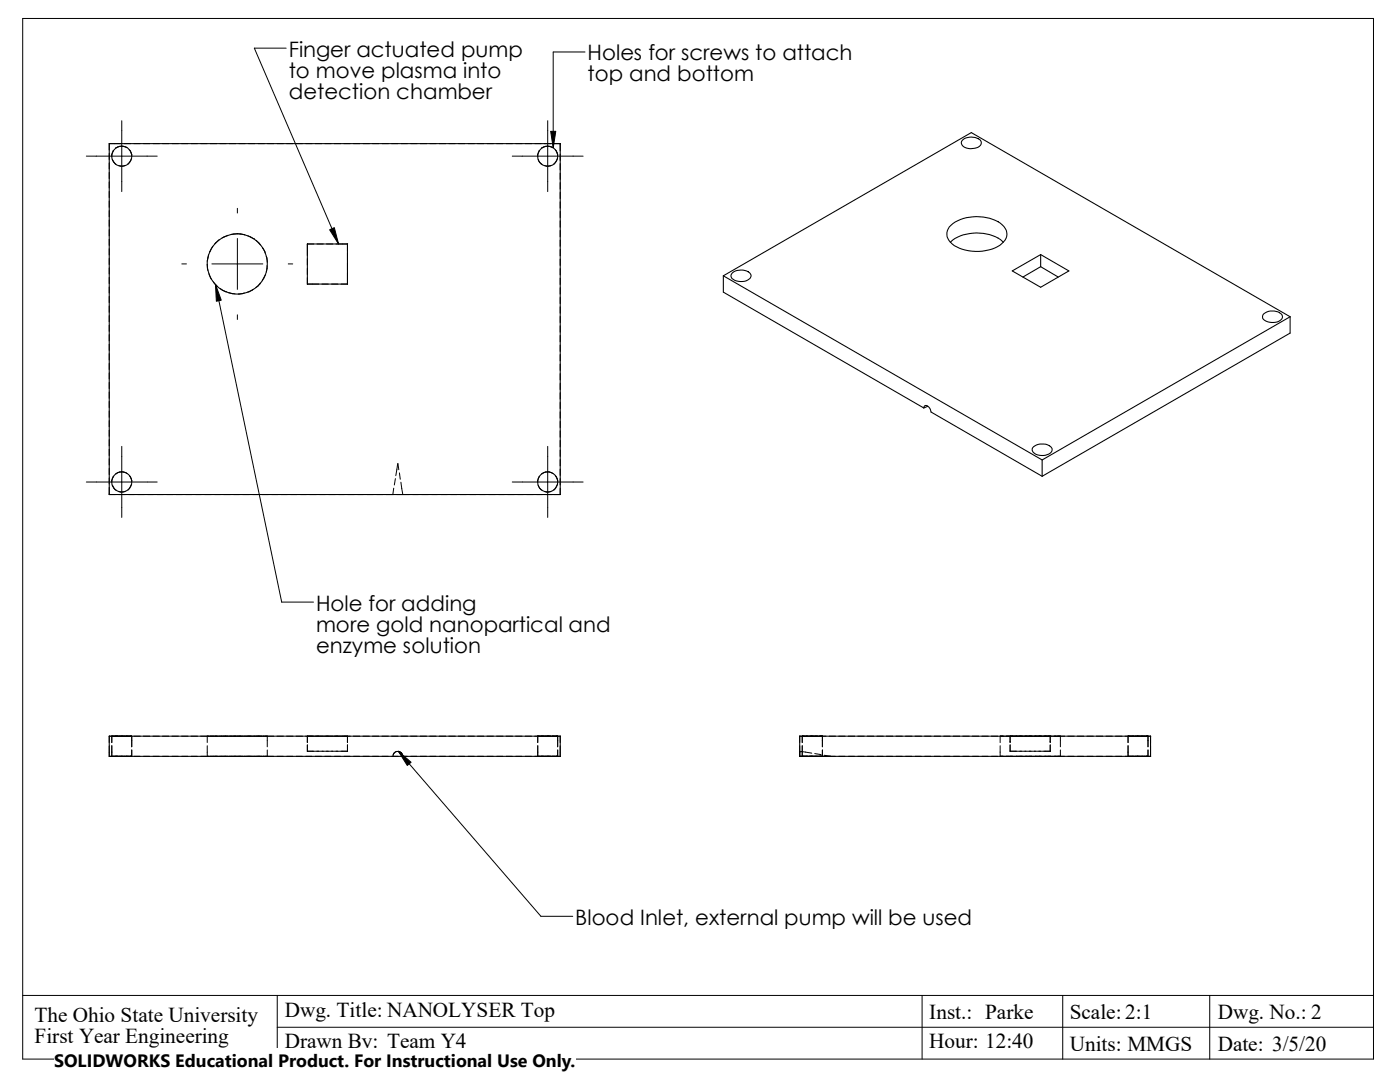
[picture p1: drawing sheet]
<svg xmlns="http://www.w3.org/2000/svg" width="279mm" height="216mm" viewBox="0 0 279 216" stroke-linecap="round" stroke-linejoin="round" font-family="sans-serif">
<g fill="none" stroke="#000" stroke-width=".2">
<path d="M4.5 3.7h269.6v207.6h-269.6zM57.1 9.6h-6.3l16.8 39.1M116.8 10.4h-6.4v19.1M17.2 31.2h14.2M21.8 30.6v1.2M21.8 32.5v1.2M21.8 34.4v1.2M21.8 36.3v1.2M21.8 38.2v1.3M22.4 31.8l.8 1M22.6 30l-.3 1.2M24.2 28.7h-2.4v1.2"/>
<path d="M24.3 24.1v14.1M24.8 28.7h1.3M25 33l-.5 .1h-.8M25.4 29.5l-.3-.2a2.1 2.1 0 0 0-2 .2M25.8 29.9l.4 .6 .1 .5M26.2 31.7l-.3 .7-.4 .3M26.7 28.7h1.3M28.6 28.7h1.3M30.5 28.7h1.3M32.4 28.7h1.3M34.3 28.7h1.3M36.2 28.7h1.3"/>
<path d="M38.1 28.7h1.3M40 28.7h1.3M42 28.7h1.2M43.9 28.7h1.2M45.8 28.7h1.2M47.7 28.7h1.2M49.6 28.7h1.2M51.5 28.7h1.2M53.4 28.7h1.3M55.3 28.7h1.3M57.2 28.7h1.3M59.1 28.7h1.3"/>
<path d="M61 28.7h1.3M62.9 28.7h1.3M64.8 28.7h1.3M66.7 28.7h1.3M68.6 28.7h1.3M70.5 28.7h1.3M72.4 28.7h1.3M74.3 28.7h1.3M76.2 28.7h1.3M78.1 28.7h1.3M80.1 28.7h1.2M82 28.7h1.2"/>
<path d="M83.9 28.7h1.2M85.8 28.7h1.2M87.7 28.7h1.2M89.6 28.7h1.2M91.5 28.7h1.3M93.4 28.7h1.3M95.3 28.7h1.3M97.2 28.7h1.3M99.1 28.7h1.3M101 28.7h1.3M102.2 31.2h14.2M102.9 28.7h1.3"/>
<path d="M104.8 28.7h1.3M106.7 28.7h1.3M107.4 31.8l.3 .6 .5 .4M107.7 30l-.4 1.2M108.6 28.7h1.3M109.3 24.1v14.1M110 33l-.5 .1h-.8M110.4 29.5l-.3-.2a2.01 2.01 0 0 0-2 .2M110.5 28.7h1.3M110.8 29.9l.5 1.1M111.2 31.7l-.3 .7-.4 .3M111.8 28.7v1.4"/>
<path d="M111.8 30.7v1.3M111.8 32.6v1.3M111.8 34.5v1.3M111.8 36.4v1.3M111.8 38.4v1.2M21.8 40.1v1.3M21.8 42v1.3M21.8 43.9v1.3M21.8 45.8v1.3M21.8 47.7v1.3M21.8 49.6v1.3M21.8 51.5v1.3"/>
<path d="M21.8 53.4v1.3M21.8 55.3v1.3M21.8 57.2v1.3M21.8 59.1v1.3M36.3 52.7h.9M41.4 52.7l.1 1.3M41.6 50.8l-.2 1.3M41.7 54.6l.5 1.2M42.3 52.7h10.2M42.5 49.1l-.7 1.1M42.6 56.3l.8 .9M43 56.8l13.2 63.3h6.4"/>
<path d="M43.8 47.8l-1 .9M43.9 57.6l1.1 .6M45 58.2h.1M45.5 46.9l-1.2 .6M45.6 58.4l1.3 .2M47.4 46.7l-1.3 .1M47.4 41.6v.9M47.4 47.6v10.1M47.6 46.7l1.3 .2M48.8 58.5l-1.3 .2M49.4 47l1.2 .6M50.5 57.7l-1.1 .6"/>
<path d="M50.6 47.6h.1M51.1 48l.9 .9M51.9 56.5l-.8 .9M52.4 49.4l.5 1.1M52.9 54.9l-.6 1.1M53.1 51.1l.2 1.3M53.3 53l-.2 1.3M57.5 52.7h.9M61.3 55.4v1.3h2.3M61.3 51.6v1.3M61.3 53.5v1.3M62.6 48.7h-1.3v2.3"/>
<path d="M63.2 48.7h1.3M64.3 56.7h1.2M65.2 48.7h1.2M66.2 56.7h1.2M67.1 48.7h2.3M68.1 56.7h1.3M69.3 48.7v1.3M69.3 50.6v1.3M69.3 52.5v1.3M69.3 54.4v2.3M111.8 40.3v1.2M111.8 42.2v1.2"/>
<path d="M111.8 44.1v1.2M111.8 46v1.2M111.8 47.9v1.2M111.8 49.8v1.3M111.8 51.7v1.3M111.8 53.6v1.3M111.8 55.5v1.3M111.8 57.4v1.3M111.8 59.3v1.3M21.8 61v1.3M21.8 62.9v1.3M21.8 64.9v1.2"/>
<path d="M21.8 66.8v1.2M21.8 68.7v1.2M21.8 70.6v1.2M21.8 72.5v1.2M21.8 74.4v1.2M21.8 76.3v1.3M21.8 78.2v1.3M47.4 62.8v1M111.8 61.2v1.3M111.8 63.1v1.3M111.8 65v1.3M111.8 66.9v1.3"/>
<path d="M111.8 68.8v1.3M111.8 70.7v1.3M111.8 72.6v1.3M111.8 74.5v1.3M111.8 76.5v1.2M111.8 78.4v1.2M17.2 96.2h14.2M21.8 97.2v1.5h1.3M21.8 80.1v1.3M21.8 82v1.3M21.8 83.9v1.3M21.8 85.8v1.3"/>
<path d="M21.8 87.7v1.3M21.8 89.6v1.3M21.8 91.5v1.3M21.8 93.4v1.3M21.8 95.3v1.3M22.4 96.8l.8 1M22.6 95l-.3 1.2M23.7 98.7h1.3M24.3 89.1v14.2M25 98l-.5 .2-.8-.1M25.4 94.5a1.93 1.93 0 0 0-2.3 0M25.6 98.7h1.3"/>
<path d="M25.8 94.9l.4 .6 .1 .6M26.2 96.7l-.3 .7-.4 .3M27.5 98.7h1.3M29.4 98.7h1.3M31.3 98.7h1.3M33.2 98.7h1.3M35.1 98.7h1.3M37 98.7h1.3M38.9 98.7h1.3M40.9 98.7h1.2M42.8 98.7h1.2M44.7 98.7h1.2"/>
<path d="M46.6 98.7h1.2M48.5 98.7h1.2M50.4 98.7h1.2M52.3 98.7h1.3M54.2 98.7h1.3M56.1 98.7h1.3M58 98.7h1.3M59.9 98.7h1.3M61.8 98.7h1.3M63.7 98.7h1.3M65.6 98.7h1.3M67.5 98.7h1.3"/>
<path d="M69.4 98.7h1.3M71.3 98.7h1.3M73.2 98.7h1.3M75.1 98.7h1.3M77 98.7h1.5M78.6 97.4l-.2 1.3M78.9 95.5l-.2 1.3M79.1 98.7h2.6M79.4 92.5l-.4 2.4M79.4 92.5l.2 1.2M79.7 94.4l.2 1.2M80 96.2l.4 2.5"/>
<path d="M82.3 98.7h1.3M84.2 98.7h1.3M86.1 98.7h1.3M88 98.7h1.3M89.9 98.7h1.3M91.8 98.7h1.3M93.7 98.7h1.3M95.6 98.7h1.3M97.5 98.7h1.3M99.4 98.7h1.3M101.3 98.7h1.3M102.2 96.2h14.2"/>
<path d="M103.3 98.7h1.2M105.2 98.7h1.2M107.1 98.7h1.2M107.4 96.8l.3 .6 .4 .4M107.7 95l-.4 1.2M109 98.7h1.2M109.3 89.1v14.2M109.9 98l-.4 .2-.8-.1M110.4 94.5a1.93 1.93 0 0 0-2.3 0M110.5 98.7h1.3M110.8 94.9l.4 .6 .1 .6M111.2 96.7l-.3 .7-.4 .3"/>
<path d="M111.8 80.3v1.2M111.8 82.2v1.2M111.8 84.1v1.2M111.8 86v1.2M111.8 87.9v1.3M111.8 89.8v1.3M111.8 91.7v1.3M111.8 93.6v1.3M111.8 95.5v1.3M111.8 97.4v1.3M21.8 148.2v-1.3h4.5v2.1M21.8 148.8v2.1h4.5v-1.3"/>
<path d="M22.3 146.9v1.3M22.3 148.8v2.1M26.7 146.9h1.3M26.7 150.9h1.3M28.6 146.9h1.3M28.6 150.9h1.3M30.5 146.9h1.3M30.5 150.9h1.3M32.4 146.9h1.3M32.4 150.9h1.3M34.3 146.9h1.3M34.3 150.9h1.3"/>
<path d="M36.2 146.9h1.3M36.2 150.9h1.3M38.1 146.9h1.3M38.1 150.9h1.3M40 146.9h14.7M40 150.9h14.7M41.4 146.9v1.3M41.4 148.8v2.1M53.3 146.9v2.1M53.3 149.6v1.3M55.3 146.9h1.3M55.3 150.9h1.3"/>
<path d="M57.2 146.9h1.3M57.2 150.9h1.3M59.1 146.9h1.3M59.1 150.9h1.3M61 146.9h8.9M61 150.9h1.3M61.3 146.9v1.3M61.3 148.6v1.3h8.1M62.9 150.9h1.3M64.8 150.9h1.3M66.7 150.9h1.3M68.6 150.9h1.3"/>
<path d="M69.3 146.9v1.3M69.3 148.6v1.3M70.5 146.9h1.3M70.5 150.9h1.3M72.4 146.9h1.3M72.4 150.9h1.3M74.3 146.9h1.3M74.3 150.9h1.3M76.2 146.9h1.3M76.2 150.9h1.3M78.1 146.9h1.3M78.1 150.9h1.3"/>
<path d="M79.5 149.9l28.4 32.9h6.4M80.1 146.9h1.2M80.1 150.9h1.2M82 146.9h1.2M82 150.9h1.2M83.9 146.9h1.2M83.9 150.9h1.2M85.8 146.9h1.2M85.8 150.9h1.2M87.7 146.9h1.2M87.7 150.9h1.2M89.6 146.9h1.2"/>
<path d="M89.6 150.9h1.2M91.5 146.9h1.3M91.5 150.9h1.3M93.4 146.9h1.3M93.4 150.9h1.3M95.3 146.9h1.3M95.3 150.9h1.3M97.2 146.9h1.3M97.2 150.9h1.3M99.1 146.9h1.3M99.1 150.9h1.3M101 146.9h1.3"/>
<path d="M101 150.9h1.3M102.9 146.9h1.3M102.9 150.9h1.3M104.8 146.9h1.3M104.8 150.9h1.3M106.7 146.9h5.1M106.7 150.9h5.1M107.3 146.9v1.3M107.3 148.8v2.1M111.3 146.9v2.1M111.3 149.6v1.3M111.8 146.9v1.3"/>
<path d="M111.8 148.8v2.1M159.6 148.8v2.1h7.2M159.6 149.9l2.4 .4M160.1 146.9v1.3M160.1 148.8v2.1M162.6 150.4l1.3 .2M164.1 146.9v2.1M164.1 149.6v1.3M164.5 150.7l1.3 .2M164.8 146.9h-5.2v1.3M165.5 146.9h1.3M167.4 146.9h1.3"/>
<path d="M167.4 150.9h1.3M169.3 146.9h1.3M169.3 150.9h1.3M171.2 146.9h1.3M171.2 150.9h1.3M173.1 146.9h1.3M173.1 150.9h1.3M175 146.9h1.3M175 150.9h1.3M176.9 146.9h1.3M176.9 150.9h1.3M178.8 146.9h1.3"/>
<path d="M178.8 150.9h1.3M180.7 146.9h1.3M180.7 150.9h1.3M182.6 146.9h1.3M182.6 150.9h1.3M184.5 146.9h1.3M184.5 150.9h1.3M186.4 146.9h1.3M186.4 150.9h1.3M188.3 146.9h1.3M188.3 150.9h1.3M190.2 146.9h1.3"/>
<path d="M190.2 150.9h1.3M192.2 146.9h1.2M192.2 150.9h1.2M194.1 146.9h1.2M194.1 150.9h1.2M196 146.9h1.2M196 150.9h1.2M197.9 146.9h1.2M197.9 150.9h1.2M199.6 148.8v2.1h12.9M201.6 148.6v1.3h8M201.6 146.9v1.3"/>
<path d="M209.6 146.9v1.3M209.6 148.6v1.3M211.6 146.9v2.1M211.6 149.6v1.3M212.5 146.9h-12.9v1.3M213.1 146.9h1.3M213.1 150.9h1.3M215 146.9h1.3M215 150.9h1.3M216.9 146.9h1.3M216.9 150.9h1.3M218.8 146.9h1.3"/>
<path d="M218.8 150.9h1.3M220.7 146.9h1.3M220.7 150.9h1.3M222.6 146.9h1.3M222.6 150.9h1.3M224.5 146.9h5.2M224.5 150.9h5.2M225.1 146.9v1.3M225.1 148.8v2.1M229.1 146.9v2.1M229.1 149.6v1.3M229.6 146.9v1.3"/>
<path d="M229.6 148.8v2.1M4.5 198.6h269.6M55.3 198.6v12.7M184 198.6v12.7M212.1 198.6v12.7M241.4 198.6v12.7M55.3 205h218.8"/>
</g>
<g fill="none" stroke="#000" stroke-width=".21">
<path d="M21.8 28.7h90v70h-90zM192.1 27.9a2.8 2.8 0 0 1 3.6 .2 1.12 1.12 0 0 1-1.2 1.5 2.14 2.14 0 0 1-2.6-1zM61.3 48.7h8v8h-8zM144.4 55v3.3l40 23.1M144.4 55l63.6 36.8M144.4 55l49.4-28.5 63.7 36.7M146.2 54.4a2.62 2.62 0 0 1 3.7 .4 1.49 1.49 0 0 1-1.8 1.4 1.98 1.98 0 0 1-2.2-1.1zM189.8 45a8.6 8.6 0 0 1 10.2-.1 2.27 2.27 0 0 1-.1 3.7 8.8 8.8 0 0 1-9.9 .1 2.34 2.34 0 0 1-.2-3.7zM200.2 48.3a7.9 7.9 0 0 0-7.3-1.6l-1.3 .4-1 .5-.9 .7M202 54.1l5.7-3.3 5.6 3.3-5.6 3.2zM207.7 53.2l-3.6 2.1M207.7 53.2l3.5 2.1"/>
<path d="M207.7 50.8v2.4M252.2 62.6a2.62 2.62 0 0 1 3.7 .4 1.41 1.41 0 0 1-1.7 1.3 1.98 1.98 0 0 1-2.2-1zM257.5 63.2l-49.5 28.6M257.5 63.2v3.3l-49.5 28.5M184.4 81.4v-.2a.53 .53 0 0 1 .5-.3 .53 .53 0 0 1 .5 .3l.4 1 22.2 12.8M185.2 81.1l-.8 .3M206.2 89.2a2.68 2.68 0 0 1 3.8 .3 1.49 1.49 0 0 1-1.8 1.4 1.8 1.8 0 0 1-2.2-1.3zM208 91.8v3.2M21.8 146.9h90v4h-90zM78.4 150.9l.2-.6 .5-.4h.6l.3 .2 .3 .4 .1 .4M159.6 146.9h70v4h-70z"/>
<circle cx="24.3" cy="31.2" r="1.99"/>
<circle cx="109.3" cy="31.2" r="2"/>
<circle cx="47.4" cy="52.7" r="6"/>
<circle cx="24.3" cy="96.1" r="2"/>
<circle cx="109.3" cy="96.2" r="2.01"/>
</g>
<path d="M109.9 26.2h1l-.5 3.3zM43 56.8l1.2 3.1-1 .2zM65.8 45.8l.9-.4 .9 3.3zM79.5 149.9l2.5 2.2-.7 .6z" fill="#000" stroke="#000" stroke-width=".2"/>
<path d="M10.8 209.2h104.1v6.7h-104.1z" fill="#fff"/>
<g font-size="4.2">
<text x="57.6" y="11.3">Finger actuated pump</text>
<text x="57.6" y="15.5">to move plasma into</text>
<text x="117.3" y="12.1">Holes for screws to attach</text>
<text x="117.3" y="16.2">top and bottom</text>
<text x="57.6" y="19.7">detection chamber</text>
<text x="63.1" y="121.9">Hole for adding</text>
<text x="63.1" y="126">more gold nanopartical and</text>
<text x="63.1" y="130.2">enzyme solution</text>
<text x="114.8" y="184.5">Blood Inlet, external pump will be used</text>
<text x="6.9" y="203.9">The Ohio State University</text>
<text x="56.9" y="202.9">Dwg. Title: NANOLYSER Top</text>
<text x="185.5" y="203.2">Inst.: Parke</text>
<text x="213.5" y="203.2">Scale: 2:1</text>
<text x="243.1" y="203.2">Dwg. No.: 2</text>
<text x="6.9" y="208.1">First Year Engineering</text>
<text x="56.9" y="209.2">Drawn By: Team Y4</text>
<text x="185.5" y="209.2">Hour: 12:40</text>
<text x="213.5" y="209.6">Units: MMGS</text>
<text x="243" y="209.6">Date: 3/5/20</text>
</g>
<text font-size="3.6" x="10.8" y="213">SOLIDWORKS Educational Product. For Instructional Use Only.</text>
</svg>
